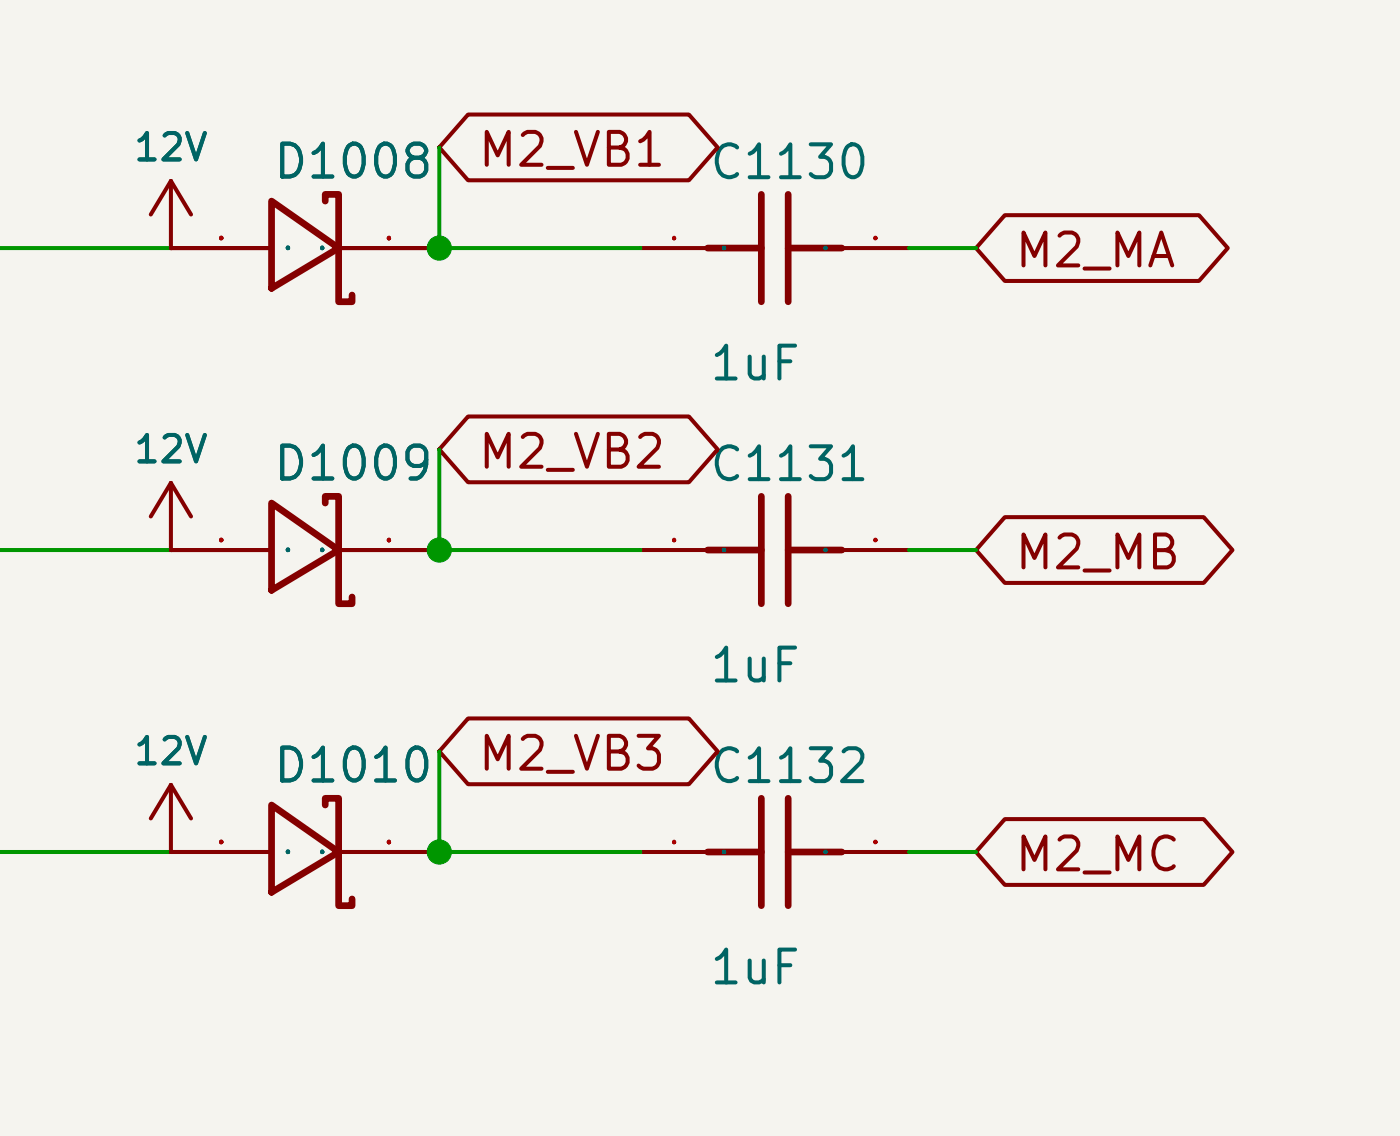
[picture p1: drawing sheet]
<svg xmlns="http://www.w3.org/2000/svg" width="159mm" height="129mm" viewBox="0 0 159 129" stroke-linecap="round" stroke-linejoin="round" font-family="sans-serif">
<path d="M0 -.1h159v129.1h-159z" fill="#f5f4ef" stroke="#f5f4ef" stroke-width=".11"/>
<path d="M19.4 89.1l-2.3 3.8M19.4 89.1l2.3 3.8M19.4 89.1v7.6" fill="none" stroke="#840000" stroke-width=".46"/>
<circle cx="19.4" cy="96.7" r=".23" fill="#840000"/>
<path d="M80.4 28.2h6.1M86.5 22.1v12.2M89.5 28.2h6.1M89.5 22.1v12.2M30.8 91.4l7.7 5.3-7.7 4.6zM36.9 91.4v-.7h1.6v12.1h1.5v-.7" fill="none" stroke="#840000" stroke-width=".76"/>
<path d="M72.8 28.2h7.6M95.6 28.2h7.6M19.4 54.8l-2.3 3.8M19.4 54.8l2.3 3.8M19.4 54.8v7.7M19.4 96.7h11.4M38.5 96.7h11.4" fill="none" stroke="#840000" stroke-width=".46"/>
<circle cx="19.4" cy="62.5" r=".23" fill="#840000"/>
<path d="M30.8 22.8l7.7 5.4-7.7 4.5zM36.9 22.8v-.7h1.6v12.2h1.5v-.8" fill="none" stroke="#840000" stroke-width=".76"/>
<path d="M19.4 20.5v7.7h11.4M19.4 20.5l-2.3 3.9M19.4 20.5l2.3 3.9M38.5 28.2h11.4" fill="none" stroke="#840000" stroke-width=".46"/>
<circle cx="19.4" cy="28.2" r=".23" fill="#840000"/>
<path d="M30.8 57.1l7.7 5.4-7.7 4.5zM36.9 57.1v-.7h1.6v12.2h1.5v-.8M86.5 56.4v12.2M89.5 56.4v12.2M80.4 62.5h6.1M89.5 62.5h6.1M80.4 96.7h6.1M86.5 90.7v12.1M89.5 96.7h6.1M89.5 90.7v12.1" fill="none" stroke="#840000" stroke-width=".76"/>
<path d="M53.2 13h25l3.3 3.7-3.3 3.8h-25l-3.3-3.8zM114.1 24.4h22.1l3.2 3.8-3.2 3.7h-22.1l-3.2-3.7zM53.2 47.3h25l3.3 3.7-3.3 3.8h-25l-3.3-3.8zM114.1 58.7h22.6l3.3 3.8-3.3 3.7h-22.6l-3.2-3.7zM19.4 62.5h11.4M38.5 62.5h11.4M72.8 62.5h7.6M95.6 62.5h7.6M53.2 81.6h25l3.3 3.7-3.3 3.8h-25l-3.3-3.8zM72.8 96.7h7.6M95.6 96.7h7.6M114.1 93h22.6l3.3 3.7-3.3 3.8h-22.6l-3.2-3.8z" fill="none" stroke="#840000" stroke-width=".46"/>
<path d="M49.9 16.7v11.5h22.9M0 28.2h19.4M103.2 28.2h7.7M49.9 51v11.5h22.9M0 62.5h19.4M103.2 62.5h7.7M0 96.7h19.4M49.9 85.3v11.4h22.9M103.2 96.7h7.7" fill="none" stroke="#009600" stroke-width=".46"/>
<circle cx="19.4" cy="96.7" r=".23" fill="#840000"/>
<path d="M19.4 96.7h11.4M38.5 96.7h11.4" fill="none" stroke="#840000" stroke-width=".46"/>
<circle cx="19.4" cy="62.5" r=".23" fill="#840000"/>
<path d="M19.4 28.2h11.4M38.5 28.2h11.4" fill="none" stroke="#840000" stroke-width=".46"/>
<circle cx="19.4" cy="28.2" r=".23" fill="#840000"/>
<path d="M19.4 62.5h11.4M38.5 62.5h11.4" fill="none" stroke="#840000" stroke-width=".46"/>
<g fill="#009600" stroke="#009600" stroke-width=".11">
<circle cx="49.9" cy="28.2" r="1.37"/>
<circle cx="49.9" cy="96.7" r="1.37"/>
<circle cx="49.9" cy="62.5" r="1.37"/>
</g>
<g font-size="3.7" fill="#006464">
<text x="30.8" y="21.2">D1008</text>
<text x="80.3" y="21.3">C1130</text>
<text x="80.3" y="44.1">1uF</text>
<text x="30.8" y="55.5">D1009</text>
<text x="80.3" y="55.5">C1131</text>
<text x="80.3" y="78.4">1uF</text>
<text x="30.8" y="89.8">D1010</text>
<text x="80.3" y="89.8">C1132</text>
<text x="80.3" y="112.7">1uF</text>
</g>
<g font-size="3.7" fill="#840000">
<text x="54" y="19.8">M2_VB1</text>
<text x="115" y="31.3">M2_MA</text>
<text x="54" y="54.1">M2_VB2</text>
<text x="115" y="65.6">M2_MB</text>
<text x="54" y="88.4">M2_VB3</text>
<text x="115" y="99.8">M2_MC</text>
</g>
<g font-size="3" fill="#006464">
<text x="15" y="19">12V</text>
<text x="15" y="53.3">12V</text>
<text x="15" y="87.6">12V</text>
</g>
</svg>
